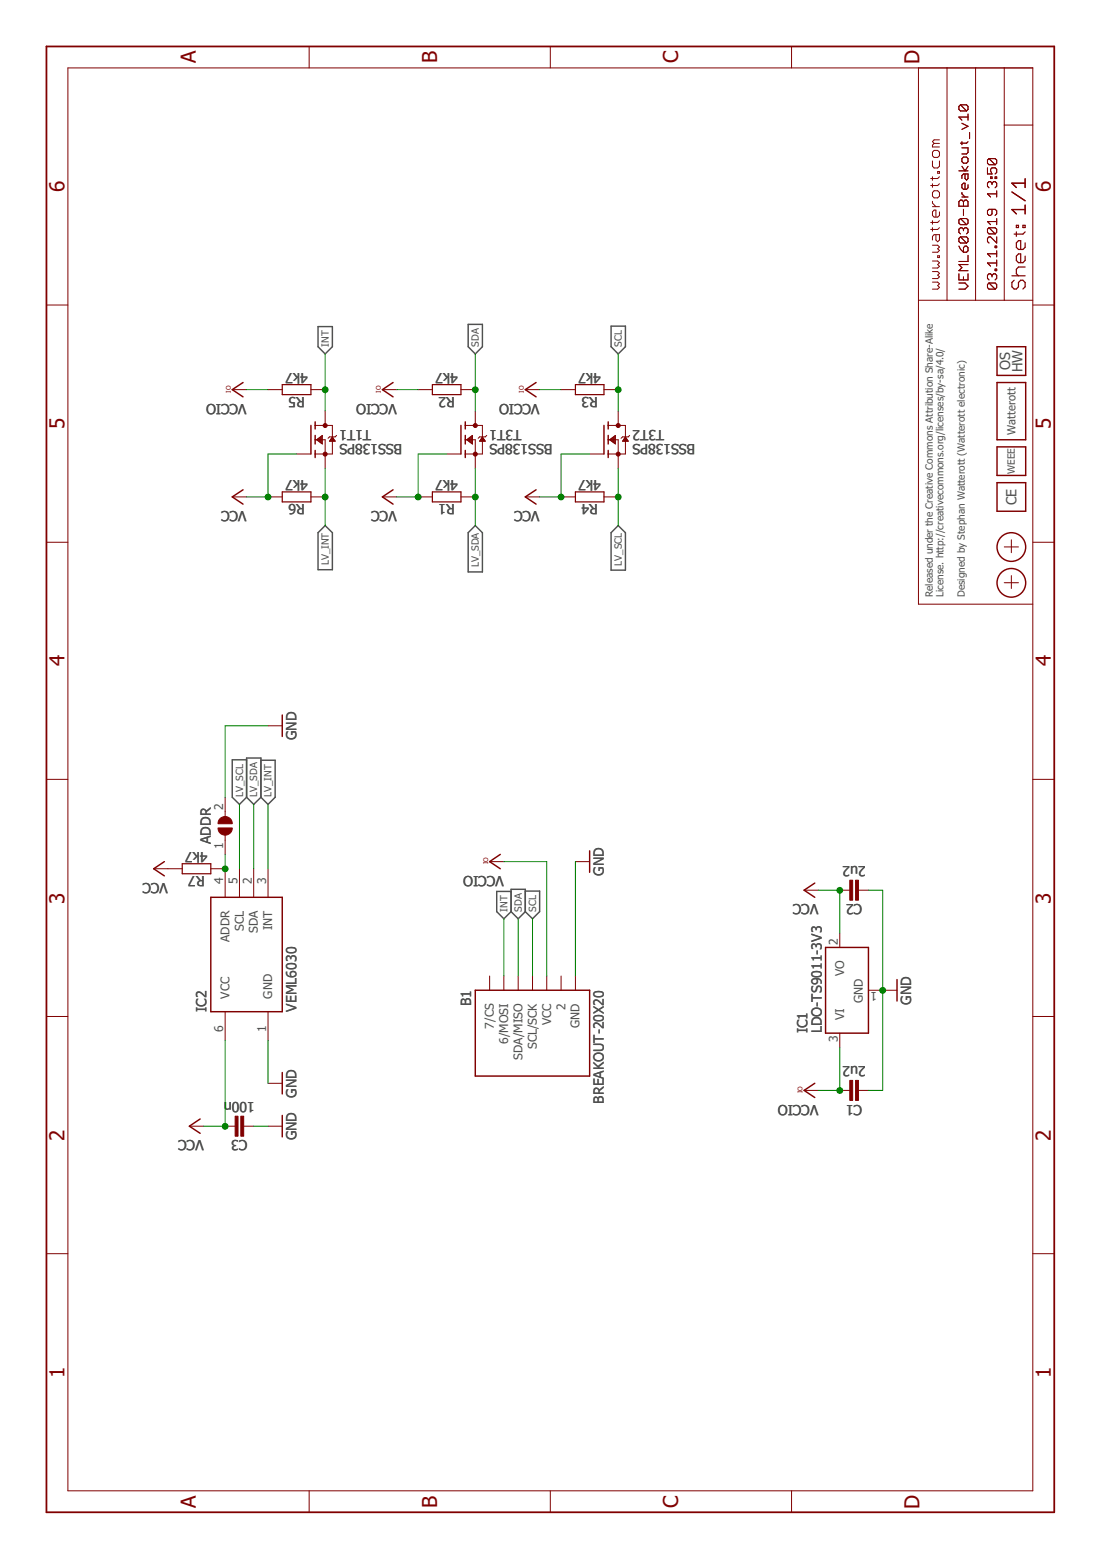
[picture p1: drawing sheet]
<?xml version="1.0" encoding="utf-8"?>
<!DOCTYPE eagle SYSTEM "eagle.dtd">
<eagle version="7.7.0">
<drawing>
<settings>
<setting alwaysvectorfont="no"/>
<setting verticaltext="up"/>
</settings>
<grid distance="0.05" unitdist="inch" unit="inch" style="lines" multiple="1" display="yes" altdistance="0.01" altunitdist="inch" altunit="inch"/>
<schematic xreflabel="%F%N/%S.%C%R" xrefpart="/%S.%C%R">
<libraries>
<library name="we-symbol">
<symbols>
<symbol name="A4L-LOC">
<wire x1="256.54" y1="3.81" x2="256.54" y2="8.89" width="0.1016" layer="94"/>
<wire x1="256.54" y1="8.89" x2="256.54" y2="13.97" width="0.1016" layer="94"/>
<wire x1="256.54" y1="13.97" x2="256.54" y2="19.05" width="0.1016" layer="94"/>
<wire x1="256.54" y1="19.05" x2="256.54" y2="24.13" width="0.1016" layer="94"/>
<wire x1="161.29" y1="3.81" x2="161.29" y2="24.13" width="0.1016" layer="94"/>
<wire x1="161.29" y1="24.13" x2="215.265" y2="24.13" width="0.1016" layer="94"/>
<wire x1="215.265" y1="24.13" x2="256.54" y2="24.13" width="0.1016" layer="94"/>
<wire x1="246.38" y1="3.81" x2="246.38" y2="8.89" width="0.1016" layer="94"/>
<wire x1="246.38" y1="8.89" x2="256.54" y2="8.89" width="0.1016" layer="94"/>
<wire x1="246.38" y1="8.89" x2="215.265" y2="8.89" width="0.1016" layer="94"/>
<wire x1="215.265" y1="8.89" x2="215.265" y2="3.81" width="0.1016" layer="94"/>
<wire x1="215.265" y1="8.89" x2="215.265" y2="13.97" width="0.1016" layer="94"/>
<wire x1="215.265" y1="13.97" x2="256.54" y2="13.97" width="0.1016" layer="94"/>
<wire x1="215.265" y1="13.97" x2="215.265" y2="19.05" width="0.1016" layer="94"/>
<wire x1="215.265" y1="19.05" x2="256.54" y2="19.05" width="0.1016" layer="94"/>
<wire x1="215.265" y1="19.05" x2="215.265" y2="24.13" width="0.1016" layer="94"/>
<frame x1="0" y1="0" x2="260.35" y2="179.07" columns="6" rows="4" layer="94"/>
<text x="217.17" y="15.24" size="1.778" layer="94" font="vector">&gt;DRAWING_NAME</text>
<text x="217.17" y="10.16" size="1.778" layer="94" font="vector">&gt;LAST_DATE_TIME</text>
<text x="230.505" y="5.08" size="2.54" layer="94" font="vector">&gt;SHEET</text>
<text x="217.17" y="5.08" size="2.54" layer="94" font="vector">Sheet:</text>
<text x="217.17" y="20.32" size="2.032" layer="94" font="vector">www.watterott.com</text>
</symbol>
<symbol name="PASSER">
<wire x1="-1.016" y1="0" x2="1.27" y2="0" width="0.127" layer="94"/>
<wire x1="0" y1="1.27" x2="0" y2="-1.27" width="0.127" layer="94"/>
<circle x="0" y="0" radius="2.54" width="0.254" layer="94"/>
</symbol>
<symbol name="LOGO_WEEE">
<wire x1="2.54" y1="2.54" x2="2.54" y2="-2.54" width="0.254" layer="94"/>
<wire x1="2.54" y1="-2.54" x2="-2.54" y2="-2.54" width="0.254" layer="94"/>
<wire x1="-2.54" y1="-2.54" x2="-2.54" y2="2.54" width="0.254" layer="94"/>
<wire x1="-2.54" y1="2.54" x2="2.54" y2="2.54" width="0.254" layer="94"/>
<text x="0" y="0" size="1.27" layer="95" align="center">WEEE</text>
</symbol>
<symbol name="LOGO_CE">
<wire x1="2.54" y1="2.54" x2="2.54" y2="-2.54" width="0.254" layer="94"/>
<wire x1="2.54" y1="-2.54" x2="-2.54" y2="-2.54" width="0.254" layer="94"/>
<wire x1="-2.54" y1="-2.54" x2="-2.54" y2="2.54" width="0.254" layer="94"/>
<wire x1="-2.54" y1="2.54" x2="2.54" y2="2.54" width="0.254" layer="94"/>
<text x="0" y="0" size="1.778" layer="95" align="center">CE</text>
</symbol>
<symbol name="LOGO">
<wire x1="5.08" y1="2.54" x2="5.08" y2="-2.54" width="0.254" layer="94"/>
<wire x1="5.08" y1="-2.54" x2="-5.08" y2="-2.54" width="0.254" layer="94"/>
<wire x1="-5.08" y1="-2.54" x2="-5.08" y2="2.54" width="0.254" layer="94"/>
<wire x1="-5.08" y1="2.54" x2="5.08" y2="2.54" width="0.254" layer="94"/>
<text x="0" y="0" size="1.4224" layer="95" align="center">Watterott</text>
</symbol>
<symbol name="LOGO_OSHW">
<wire x1="2.54" y1="2.54" x2="2.54" y2="-2.54" width="0.254" layer="94"/>
<wire x1="2.54" y1="-2.54" x2="-2.54" y2="-2.54" width="0.254" layer="94"/>
<wire x1="-2.54" y1="-2.54" x2="-2.54" y2="2.54" width="0.254" layer="94"/>
<wire x1="-2.54" y1="2.54" x2="2.54" y2="2.54" width="0.254" layer="94"/>
<text x="0" y="0" size="1.778" layer="95" distance="25" align="center">OS
HW</text>
</symbol>
</symbols>
<devicesets>
<deviceset name="FRAME-A4L" prefix="FRAME">
<gates>
<gate name="F" symbol="A4L-LOC" x="0" y="0"/>
</gates>
<devices>
<device name="">
<technologies>
<technology name=""/>
</technologies>
</device>
</devices>
</deviceset>
<deviceset name="PASSER" prefix="X">
<gates>
<gate name="X" symbol="PASSER" x="0" y="0"/>
</gates>
<devices>
<device name="-07" package="PASSER_07MM">
<technologies>
<technology name=""/>
</technologies>
</device>
</devices>
</deviceset>
<deviceset name="LOGO_WEEE" prefix="LOGO">
<gates>
<gate name="L" symbol="LOGO_WEEE" x="0" y="0"/>
</gates>
<devices>
<device name="-8" package="WEEE_8MM">
<technologies>
<technology name=""/>
</technologies>
</device>
<device name="-4" package="WEEE_4MM">
<technologies>
<technology name=""/>
</technologies>
</device>
</devices>
</deviceset>
<deviceset name="LOGO_CE" prefix="LOGO">
<gates>
<gate name="G$1" symbol="LOGO_CE" x="0" y="0"/>
</gates>
<devices>
<device name="-4" package="CE_4MM">
<technologies>
<technology name=""/>
</technologies>
</device>
<device name="-2" package="CE_2MM">
<technologies>
<technology name=""/>
</technologies>
</device>
<device name="-8" package="CE_8MM">
<technologies>
<technology name=""/>
</technologies>
</device>
</devices>
</deviceset>
<deviceset name="LOGO_SPARK" prefix="LOGO">
<gates>
<gate name="G$1" symbol="LOGO" x="0" y="0"/>
</gates>
<devices>
<device name="-2" package="SPARK_2MM">
<technologies>
<technology name=""/>
</technologies>
</device>
<device name="-4" package="SPARK_4MM">
<technologies>
<technology name=""/>
</technologies>
</device>
</devices>
</deviceset>
<deviceset name="LOGO_OSHW" prefix="LOGO">
<gates>
<gate name="L" symbol="LOGO_OSHW" x="0" y="0"/>
</gates>
<devices>
<device name="-3" package="OSHW_3MM">
<technologies>
<technology name=""/>
</technologies>
</device>
<device name="-4" package="OSHW_4MM">
<technologies>
<technology name=""/>
</technologies>
</device>
<device name="-5" package="OSHW_5MM">
<technologies>
<technology name=""/>
</technologies>
</device>
<device name="-2" package="OSHW_2MM">
<technologies>
<technology name=""/>
</technologies>
</device>
</devices>
</deviceset>
</devicesets>
</library>
<library name="we-rcl">
<symbols>
<symbol name="CAPACITOR">
<pin name="1" x="-2.54" y="0" visible="off" length="point" direction="pas" swaplevel="1"/>
<pin name="2" x="2.54" y="0" visible="off" length="point" direction="pas" swaplevel="1" rot="R180"/>
<text x="0" y="2.54" size="1.778" layer="95" align="bottom-center">&gt;NAME</text>
<text x="0" y="-2.54" size="1.778" layer="96" align="top-center">&gt;VALUE</text>
<wire x1="-2.54" y1="0" x2="-0.762" y2="0" width="0.1524" layer="94"/>
<wire x1="2.54" y1="0" x2="0.762" y2="0" width="0.1524" layer="94"/>
<rectangle x1="-1.27" y1="-0.254" x2="2.286" y2="0.254" layer="94" rot="R90"/>
<rectangle x1="-2.286" y1="-0.254" x2="1.27" y2="0.254" layer="94" rot="R90"/>
</symbol>
<symbol name="RESISTOR">
<pin name="1" x="-5.08" y="0" visible="off" length="short" direction="pas" swaplevel="1"/>
<pin name="2" x="5.08" y="0" visible="off" length="short" direction="pas" swaplevel="1" rot="R180"/>
<wire x1="-2.54" y1="0.889" x2="2.54" y2="0.889" width="0.2032" layer="94"/>
<wire x1="2.54" y1="0.889" x2="2.54" y2="-0.889" width="0.2032" layer="94"/>
<wire x1="2.54" y1="-0.889" x2="-2.54" y2="-0.889" width="0.2032" layer="94"/>
<wire x1="-2.54" y1="-0.889" x2="-2.54" y2="0.889" width="0.2032" layer="94"/>
<text x="0" y="1.27" size="1.778" layer="95" align="bottom-center">&gt;NAME</text>
<text x="0" y="-1.27" size="1.778" layer="96" align="top-center">&gt;VALUE</text>
</symbol>
<symbol name="JUMPER2">
<wire x1="0.381" y1="0.635" x2="0.381" y2="-0.635" width="1.27" layer="94" curve="-180" cap="flat"/>
<wire x1="-0.381" y1="-0.635" x2="-0.381" y2="0.635" width="1.27" layer="94" curve="-180" cap="flat"/>
<wire x1="2.54" y1="0" x2="1.651" y2="0" width="0.1524" layer="94"/>
<wire x1="-2.54" y1="0" x2="-1.651" y2="0" width="0.1524" layer="94"/>
<text x="0" y="2.54" size="1.778" layer="95" align="bottom-center">&gt;NAME</text>
<pin name="2" x="5.08" y="0" visible="pad" length="short" direction="pas" rot="R180"/>
<pin name="1" x="-5.08" y="0" visible="pad" length="short" direction="pas"/>
</symbol>
</symbols>
<devicesets>
<deviceset name="CAPACITOR" prefix="C" uservalue="yes">
<gates>
<gate name="C" symbol="CAPACITOR" x="0" y="0"/>
</gates>
<devices>
<device name="-0402" package="C0402">
<connects>
<connect gate="C" pin="1" pad="1"/>
<connect gate="C" pin="2" pad="2"/>
</connects>
<technologies>
<technology name=""/>
</technologies>
</device>
<device name="-0603" package="C0603">
<connects>
<connect gate="C" pin="1" pad="1"/>
<connect gate="C" pin="2" pad="2"/>
</connects>
<technologies>
<technology name=""/>
</technologies>
</device>
<device name="-0805" package="C0805">
<connects>
<connect gate="C" pin="1" pad="1"/>
<connect gate="C" pin="2" pad="2"/>
</connects>
<technologies>
<technology name=""/>
</technologies>
</device>
<device name="-1206" package="C1206">
<connects>
<connect gate="C" pin="1" pad="1"/>
<connect gate="C" pin="2" pad="2"/>
</connects>
<technologies>
<technology name=""/>
</technologies>
</device>
<device name="-0201" package="C0201">
<connects>
<connect gate="C" pin="1" pad="1"/>
<connect gate="C" pin="2" pad="2"/>
</connects>
<technologies>
<technology name=""/>
</technologies>
</device>
<device name="-1210" package="C1210">
<connects>
<connect gate="C" pin="1" pad="1"/>
<connect gate="C" pin="2" pad="2"/>
</connects>
<technologies>
<technology name=""/>
</technologies>
</device>
<device name="-1808" package="C1808">
<connects>
<connect gate="C" pin="1" pad="1"/>
<connect gate="C" pin="2" pad="2"/>
</connects>
<technologies>
<technology name=""/>
</technologies>
</device>
<device name="-1812" package="C1812">
<connects>
<connect gate="C" pin="1" pad="1"/>
<connect gate="C" pin="2" pad="2"/>
</connects>
<technologies>
<technology name=""/>
</technologies>
</device>
<device name="-1825" package="C1825">
<connects>
<connect gate="C" pin="1" pad="1"/>
<connect gate="C" pin="2" pad="2"/>
</connects>
<technologies>
<technology name=""/>
</technologies>
</device>
</devices>
</deviceset>
<deviceset name="RESISTOR" prefix="R" uservalue="yes">
<gates>
<gate name="R" symbol="RESISTOR" x="0" y="0"/>
</gates>
<devices>
<device name="-0603" package="C0603">
<connects>
<connect gate="R" pin="1" pad="1"/>
<connect gate="R" pin="2" pad="2"/>
</connects>
<technologies>
<technology name=""/>
</technologies>
</device>
<device name="-0805" package="C0805">
<connects>
<connect gate="R" pin="1" pad="1"/>
<connect gate="R" pin="2" pad="2"/>
</connects>
<technologies>
<technology name=""/>
</technologies>
</device>
<device name="-0402" package="C0402">
<connects>
<connect gate="R" pin="1" pad="1"/>
<connect gate="R" pin="2" pad="2"/>
</connects>
<technologies>
<technology name=""/>
</technologies>
</device>
<device name="-1206" package="C1206">
<connects>
<connect gate="R" pin="1" pad="1"/>
<connect gate="R" pin="2" pad="2"/>
</connects>
<technologies>
<technology name=""/>
</technologies>
</device>
<device name="-0201" package="C0201">
<connects>
<connect gate="R" pin="1" pad="1"/>
<connect gate="R" pin="2" pad="2"/>
</connects>
<technologies>
<technology name=""/>
</technologies>
</device>
<device name="-1210" package="C1210">
<connects>
<connect gate="R" pin="1" pad="1"/>
<connect gate="R" pin="2" pad="2"/>
</connects>
<technologies>
<technology name=""/>
</technologies>
</device>
<device name="-1808" package="C1808">
<connects>
<connect gate="R" pin="1" pad="1"/>
<connect gate="R" pin="2" pad="2"/>
</connects>
<technologies>
<technology name=""/>
</technologies>
</device>
<device name="-1812" package="C1812">
<connects>
<connect gate="R" pin="1" pad="1"/>
<connect gate="R" pin="2" pad="2"/>
</connects>
<technologies>
<technology name=""/>
</technologies>
</device>
<device name="-1825" package="C1825">
<connects>
<connect gate="R" pin="1" pad="1"/>
<connect gate="R" pin="2" pad="2"/>
</connects>
<technologies>
<technology name=""/>
</technologies>
</device>
<device name="-07" package="R0207/7">
<connects>
<connect gate="R" pin="1" pad="1"/>
<connect gate="R" pin="2" pad="2"/>
</connects>
<technologies>
<technology name=""/>
</technologies>
</device>
<device name="-10" package="R0207/10">
<connects>
<connect gate="R" pin="1" pad="1"/>
<connect gate="R" pin="2" pad="2"/>
</connects>
<technologies>
<technology name=""/>
</technologies>
</device>
<device name="-12" package="R0207/12">
<connects>
<connect gate="R" pin="1" pad="1"/>
<connect gate="R" pin="2" pad="2"/>
</connects>
<technologies>
<technology name=""/>
</technologies>
</device>
<device name="-15" package="R0207/15">
<connects>
<connect gate="R" pin="1" pad="1"/>
<connect gate="R" pin="2" pad="2"/>
</connects>
<technologies>
<technology name=""/>
</technologies>
</device>
</devices>
</deviceset>
<deviceset name="JUMPER2" prefix="J">
<gates>
<gate name="J" symbol="JUMPER2" x="0" y="0"/>
</gates>
<devices>
<device name="-0603" package="JUMPER2-0603">
<connects>
<connect gate="J" pin="1" pad="1"/>
<connect gate="J" pin="2" pad="2"/>
</connects>
<technologies>
<technology name=""/>
</technologies>
</device>
<device name="-0603-NC" package="JUMPER2-0603_NC">
<connects>
<connect gate="J" pin="1" pad="1"/>
<connect gate="J" pin="2" pad="2"/>
</connects>
<technologies>
<technology name=""/>
</technologies>
</device>
<device name="-0402" package="JUMPER2-0402">
<connects>
<connect gate="J" pin="1" pad="1"/>
<connect gate="J" pin="2" pad="2"/>
</connects>
<technologies>
<technology name=""/>
</technologies>
</device>
<device name="-0402-NC" package="JUMPER2-0402_NC">
<connects>
<connect gate="J" pin="1" pad="1"/>
<connect gate="J" pin="2" pad="2"/>
</connects>
<technologies>
<technology name=""/>
</technologies>
</device>
<device name="-0201" package="JUMPER2-0201">
<connects>
<connect gate="J" pin="1" pad="1"/>
<connect gate="J" pin="2" pad="2"/>
</connects>
<technologies>
<technology name=""/>
</technologies>
</device>
<device name="-0201-NC" package="JUMPER2-0201_NC">
<connects>
<connect gate="J" pin="1" pad="1"/>
<connect gate="J" pin="2" pad="2"/>
</connects>
<technologies>
<technology name=""/>
</technologies>
</device>
</devices>
</deviceset>
</devicesets>
</library>
<library name="supply1">
<symbols>
<symbol name="GND">
<wire x1="-1.905" y1="0" x2="1.905" y2="0" width="0.254" layer="94"/>
<text x="-2.54" y="-2.54" size="1.778" layer="96">&gt;VALUE</text>
<pin name="GND" x="0" y="2.54" visible="off" length="short" direction="sup" rot="R270"/>
</symbol>
<symbol name="VCC">
<wire x1="1.27" y1="-1.905" x2="0" y2="0" width="0.254" layer="94"/>
<wire x1="0" y1="0" x2="-1.27" y2="-1.905" width="0.254" layer="94"/>
<text x="-2.54" y="-2.54" size="1.778" layer="96" rot="R90">&gt;VALUE</text>
<pin name="VCC" x="0" y="-2.54" visible="off" length="short" direction="sup" rot="R90"/>
</symbol>
<symbol name="VCCIO">
<wire x1="1.27" y1="-1.905" x2="0" y2="0" width="0.254" layer="94"/>
<wire x1="0" y1="0" x2="-1.27" y2="-1.905" width="0.254" layer="94"/>
<text x="-2.54" y="-2.54" size="1.778" layer="96" rot="R90">&gt;VALUE</text>
<text x="-0.508" y="0.254" size="0.8128" layer="94">IO</text>
<pin name="VCCIO" x="0" y="-2.54" visible="off" length="short" direction="sup" rot="R90"/>
</symbol>
</symbols>
<devicesets>
<deviceset name="GND" prefix="GND">
<gates>
<gate name="1" symbol="GND" x="0" y="0"/>
</gates>
<devices>
<device name="">
<technologies>
<technology name=""/>
</technologies>
</device>
</devices>
</deviceset>
<deviceset name="VCC" prefix="P+">
<gates>
<gate name="VCC" symbol="VCC" x="0" y="0"/>
</gates>
<devices>
<device name="">
<technologies>
<technology name=""/>
</technologies>
</device>
</devices>
</deviceset>
<deviceset name="VCCIO" prefix="VCC">
<gates>
<gate name="G$1" symbol="VCCIO" x="0" y="0"/>
</gates>
<devices>
<device name="">
<technologies>
<technology name=""/>
</technologies>
</device>
</devices>
</deviceset>
</devicesets>
</library>
<library name="we-power">
<symbols>
<symbol name="78XX">
<wire x1="-7.62" y1="-5.08" x2="7.62" y2="-5.08" width="0.254" layer="94"/>
<wire x1="7.62" y1="-5.08" x2="7.62" y2="2.54" width="0.254" layer="94"/>
<wire x1="7.62" y1="2.54" x2="-7.62" y2="2.54" width="0.254" layer="94"/>
<wire x1="-7.62" y1="2.54" x2="-7.62" y2="-5.08" width="0.254" layer="94"/>
<text x="-7.62" y="5.715" size="1.778" layer="95">&gt;NAME</text>
<text x="-7.62" y="3.175" size="1.778" layer="96">&gt;VALUE</text>
<text x="-2.286" y="-4.064" size="1.524" layer="95">GND</text>
<pin name="VI" x="-10.16" y="0" length="short" direction="in"/>
<pin name="GND" x="0" y="-7.62" visible="pad" length="short" direction="pas" rot="R90"/>
<pin name="VO" x="10.16" y="0" length="short" direction="pas" rot="R180"/>
</symbol>
</symbols>
<devicesets>
<deviceset name="LDO" prefix="IC">
<gates>
<gate name="A" symbol="78XX" x="0" y="0"/>
</gates>
<devices>
<device name="-TS5204-3V3" package="SOT23">
<connects>
<connect gate="A" pin="GND" pad="3"/>
<connect gate="A" pin="VI" pad="2"/>
<connect gate="A" pin="VO" pad="1"/>
</connects>
<technologies>
<technology name="">
<attribute name="NRND" value="NRND" constant="no"/>
</technology>
</technologies>
</device>
<device name="-TS1117-3V3" package="SOT223">
<connects>
<connect gate="A" pin="GND" pad="1"/>
<connect gate="A" pin="VI" pad="3"/>
<connect gate="A" pin="VO" pad="2 4"/>
</connects>
<technologies>
<technology name=""/>
</technologies>
</device>
<device name="-78MXX" package="SOT252">
<connects>
<connect gate="A" pin="GND" pad="2"/>
<connect gate="A" pin="VI" pad="1"/>
<connect gate="A" pin="VO" pad="3"/>
</connects>
<technologies>
<technology name=""/>
</technologies>
</device>
<device name="-TS1117-5V" package="SOT223">
<connects>
<connect gate="A" pin="GND" pad="1"/>
<connect gate="A" pin="VI" pad="3"/>
<connect gate="A" pin="VO" pad="2 4"/>
</connects>
<technologies>
<technology name=""/>
</technologies>
</device>
<device name="-TS5204-5V" package="SOT23">
<connects>
<connect gate="A" pin="GND" pad="3"/>
<connect gate="A" pin="VI" pad="2"/>
<connect gate="A" pin="VO" pad="1"/>
</connects>
<technologies>
<technology name="">
<attribute name="NRND" value="NRND" constant="no"/>
</technology>
</technologies>
</device>
<device name="-TS9011-5V" package="SOT23">
<connects>
<connect gate="A" pin="GND" pad="1"/>
<connect gate="A" pin="VI" pad="3"/>
<connect gate="A" pin="VO" pad="2"/>
</connects>
<technologies>
<technology name=""/>
</technologies>
</device>
<device name="-TS9011-3V3" package="SOT23">
<connects>
<connect gate="A" pin="GND" pad="1"/>
<connect gate="A" pin="VI" pad="3"/>
<connect gate="A" pin="VO" pad="2"/>
</connects>
<technologies>
<technology name=""/>
</technologies>
</device>
</devices>
</deviceset>
</devicesets>
</library>
<library name="we-transistor">
<symbols>
<symbol name="MOSFET_N-CHN">
<text x="2.54" y="0" size="1.778" layer="95">&gt;NAME</text>
<text x="2.54" y="-2.54" size="1.778" layer="96">&gt;VALUE</text>
<pin name="G" x="-5.08" y="-2.54" visible="off" length="short" direction="pas"/>
<pin name="D" x="0" y="5.08" visible="off" length="short" direction="pas" rot="R270"/>
<pin name="S" x="0" y="-5.08" visible="off" length="short" direction="pas" rot="R90"/>
<wire x1="-1.778" y1="0.762" x2="-1.778" y2="0" width="0.254" layer="94"/>
<wire x1="-1.778" y1="0" x2="-1.778" y2="-0.762" width="0.254" layer="94"/>
<wire x1="-1.778" y1="3.175" x2="-1.778" y2="2.54" width="0.254" layer="94"/>
<wire x1="-1.778" y1="2.54" x2="-1.778" y2="1.905" width="0.254" layer="94"/>
<wire x1="-1.778" y1="0" x2="0" y2="0" width="0.1524" layer="94"/>
<wire x1="0" y1="0" x2="0" y2="-2.54" width="0.1524" layer="94"/>
<wire x1="-1.778" y1="-1.905" x2="-1.778" y2="-2.54" width="0.254" layer="94"/>
<wire x1="-1.778" y1="-2.54" x2="-1.778" y2="-3.175" width="0.254" layer="94"/>
<wire x1="-2.54" y1="2.54" x2="-2.54" y2="-2.54" width="0.254" layer="94"/>
<wire x1="0" y1="-2.54" x2="-1.778" y2="-2.54" width="0.1524" layer="94"/>
<wire x1="1.27" y1="2.54" x2="1.27" y2="0.508" width="0.1524" layer="94"/>
<wire x1="1.27" y1="0.508" x2="1.27" y2="-2.54" width="0.1524" layer="94"/>
<wire x1="0" y1="-2.54" x2="1.27" y2="-2.54" width="0.1524" layer="94"/>
<wire x1="-1.778" y1="2.54" x2="1.27" y2="2.54" width="0.1524" layer="94"/>
<wire x1="2.032" y1="0.762" x2="1.778" y2="0.508" width="0.1524" layer="94"/>
<wire x1="1.778" y1="0.508" x2="1.27" y2="0.508" width="0.1524" layer="94"/>
<wire x1="1.27" y1="0.508" x2="0.762" y2="0.508" width="0.1524" layer="94"/>
<wire x1="0.762" y1="0.508" x2="0.508" y2="0.254" width="0.1524" layer="94"/>
<circle x="0" y="-2.54" radius="0.3592" width="0" layer="94"/>
<circle x="0" y="2.54" radius="0.3592" width="0" layer="94"/>
<polygon width="0.1524" layer="94">
<vertex x="1.27" y="0.508"/>
<vertex x="0.762" y="-0.254"/>
<vertex x="1.778" y="-0.254"/>
</polygon>
<polygon width="0.1524" layer="94">
<vertex x="-1.524" y="0"/>
<vertex x="-0.508" y="0.762"/>
<vertex x="-0.508" y="-0.762"/>
</polygon>
</symbol>
</symbols>
<devicesets>
<deviceset name="BSS138PS" prefix="T">
<gates>
<gate name="T1" symbol="MOSFET_N-CHN" x="0" y="10.16"/>
<gate name="T2" symbol="MOSFET_N-CHN" x="0" y="-10.16"/>
</gates>
<devices>
<device name="" package="SOT363">
<connects>
<connect gate="T1" pin="D" pad="6"/>
<connect gate="T1" pin="G" pad="2"/>
<connect gate="T1" pin="S" pad="1"/>
<connect gate="T2" pin="D" pad="3"/>
<connect gate="T2" pin="G" pad="5"/>
<connect gate="T2" pin="S" pad="4"/>
</connects>
<technologies>
<technology name=""/>
</technologies>
</device>
</devices>
</deviceset>
</devicesets>
</library>
<library name="we-board">
<symbols>
<symbol name="BREAKOUT">
<wire x1="-7.62" y1="10.16" x2="-7.62" y2="-10.16" width="0.254" layer="94"/>
<wire x1="-7.62" y1="-10.16" x2="7.62" y2="-10.16" width="0.254" layer="94"/>
<wire x1="7.62" y1="-10.16" x2="7.62" y2="10.16" width="0.254" layer="94"/>
<wire x1="7.62" y1="10.16" x2="-7.62" y2="10.16" width="0.254" layer="94"/>
<text x="-7.62" y="12.7" size="1.778" layer="95" align="top-left">&gt;NAME</text>
<text x="-7.62" y="-12.7" size="1.778" layer="95">&gt;Value</text>
<pin name="6/MOSI" x="-10.16" y="5.08" visible="pin" length="short"/>
<pin name="SDA/MISO" x="-10.16" y="2.54" visible="pin" length="short"/>
<pin name="SCL/SCK" x="-10.16" y="0" visible="pin" length="short"/>
<pin name="VCC" x="-10.16" y="-2.54" visible="pin" length="short" direction="pwr"/>
<pin name="2" x="-10.16" y="-5.08" visible="pin" length="short"/>
<pin name="GND" x="-10.16" y="-7.62" visible="pin" length="short" direction="pwr"/>
<pin name="7/CS" x="-10.16" y="7.62" visible="pin" length="short"/>
</symbol>
</symbols>
<devicesets>
<deviceset name="BREAKOUT" prefix="B">
<gates>
<gate name="BOARD" symbol="BREAKOUT" x="0" y="0"/>
</gates>
<devices>
<device name="-20X20" package="BREAKOUT-20X20">
<connects>
<connect gate="BOARD" pin="2" pad="2"/>
<connect gate="BOARD" pin="6/MOSI" pad="MOSI"/>
<connect gate="BOARD" pin="7/CS" pad="CS"/>
<connect gate="BOARD" pin="GND" pad="GND"/>
<connect gate="BOARD" pin="SCL/SCK" pad="SCL/SCK"/>
<connect gate="BOARD" pin="SDA/MISO" pad="SDA/MISO"/>
<connect gate="BOARD" pin="VCC" pad="VCC"/>
</connects>
<technologies>
<technology name=""/>
</technologies>
</device>
</devices>
</deviceset>
</devicesets>
</library>
<library name="we-TESTING">
<symbols>
<symbol name="VEML6030">
<pin name="GND" x="-15.24" y="-5.08" length="middle" direction="pwr"/>
<pin name="ADDR" x="15.24" y="2.54" length="middle" rot="R180"/>
<pin name="SDA" x="15.24" y="-2.54" length="middle" rot="R180"/>
<pin name="INT" x="15.24" y="-5.08" length="middle" rot="R180"/>
<pin name="SCL" x="15.24" y="0" length="middle" rot="R180"/>
<pin name="VCC" x="-15.24" y="2.54" length="middle" direction="pwr"/>
<wire x1="-10.16" y1="5.08" x2="10.16" y2="5.08" width="0.254" layer="94"/>
<wire x1="10.16" y1="5.08" x2="10.16" y2="-7.62" width="0.254" layer="94"/>
<wire x1="10.16" y1="-7.62" x2="-10.16" y2="-7.62" width="0.254" layer="94"/>
<wire x1="-10.16" y1="-7.62" x2="-10.16" y2="5.08" width="0.254" layer="94"/>
<text x="-10.16" y="7.62" size="1.778" layer="95" align="top-left">&gt;NAME</text>
<text x="-10.16" y="-10.16" size="1.778" layer="96">&gt;VALUE</text>
</symbol>
</symbols>
<devicesets>
<deviceset name="VEML6030" prefix="IC">
<gates>
<gate name="IC" symbol="VEML6030" x="0" y="0"/>
</gates>
<devices>
<device name="" package="VEML6030">
<connects>
<connect gate="IC" pin="ADDR" pad="4"/>
<connect gate="IC" pin="GND" pad="1"/>
<connect gate="IC" pin="INT" pad="3"/>
<connect gate="IC" pin="SCL" pad="5"/>
<connect gate="IC" pin="SDA" pad="2"/>
<connect gate="IC" pin="VCC" pad="6"/>
</connects>
<technologies>
<technology name=""/>
</technologies>
</device>
</devices>
</deviceset>
</devicesets>
</library>
</libraries>
<attributes>
</attributes>
<variantdefs>
</variantdefs>
<classes>
<class number="0" name="default" width="0" drill="0">
</class>
</classes>
<parts>
<part name="FRAME1" library="we-symbol" deviceset="FRAME-A4L" device=""/>
<part name="GND1" library="supply1" deviceset="GND" device=""/>
<part name="P+1" library="supply1" deviceset="VCC" device=""/>
<part name="GND3" library="supply1" deviceset="GND" device=""/>
<part name="GND4" library="supply1" deviceset="GND" device=""/>
<part name="P+3" library="supply1" deviceset="VCC" device=""/>
<part name="X1" library="we-symbol" deviceset="PASSER" device="-07"/>
<part name="X2" library="we-symbol" deviceset="PASSER" device="-07"/>
<part name="IC1" library="we-power" deviceset="LDO" device="-TS9011-3V3" value="LDO-TS9011-3V3"/>
<part name="C1" library="we-rcl" deviceset="CAPACITOR" device="-0402" value="2u2"/>
<part name="C2" library="we-rcl" deviceset="CAPACITOR" device="-0402" value="2u2"/>
<part name="C3" library="we-rcl" deviceset="CAPACITOR" device="-0402" value="100n"/>
<part name="R2" library="we-rcl" deviceset="RESISTOR" device="-0402" value="4k7"/>
<part name="R1" library="we-rcl" deviceset="RESISTOR" device="-0402" value="4k7"/>
<part name="VCC1" library="supply1" deviceset="VCCIO" device=""/>
<part name="P+5" library="supply1" deviceset="VCC" device=""/>
<part name="R3" library="we-rcl" deviceset="RESISTOR" device="-0402" value="4k7"/>
<part name="R4" library="we-rcl" deviceset="RESISTOR" device="-0402" value="4k7"/>
<part name="VCC2" library="supply1" deviceset="VCCIO" device=""/>
<part name="VCC3" library="supply1" deviceset="VCCIO" device=""/>
<part name="GND5" library="supply1" deviceset="GND" device=""/>
<part name="P+6" library="supply1" deviceset="VCC" device=""/>
<part name="VCC4" library="supply1" deviceset="VCCIO" device=""/>
<part name="T3" library="we-transistor" deviceset="BSS138PS" device=""/>
<part name="B1" library="we-board" deviceset="BREAKOUT" device="-20X20"/>
<part name="LOGO3" library="we-symbol" deviceset="LOGO_WEEE" device="-4"/>
<part name="LOGO4" library="we-symbol" deviceset="LOGO_CE" device="-4"/>
<part name="P+2" library="supply1" deviceset="VCC" device=""/>
<part name="R5" library="we-rcl" deviceset="RESISTOR" device="-0402" value="4k7"/>
<part name="R6" library="we-rcl" deviceset="RESISTOR" device="-0402" value="4k7"/>
<part name="VCC5" library="supply1" deviceset="VCCIO" device=""/>
<part name="T1" library="we-transistor" deviceset="BSS138PS" device=""/>
<part name="IC2" library="we-TESTING" deviceset="VEML6030" device=""/>
<part name="R7" library="we-rcl" deviceset="RESISTOR" device="-0402" value="4k7"/>
<part name="P+4" library="supply1" deviceset="VCC" device=""/>
<part name="ADDR" library="we-rcl" deviceset="JUMPER2" device="-0603-NC"/>
<part name="GND2" library="supply1" deviceset="GND" device=""/>
<part name="LOGO5" library="we-symbol" deviceset="LOGO_SPARK" device="-4" value="LOGO_SPARK-4"/>
<part name="LOGO6" library="we-symbol" deviceset="LOGO_OSHW" device="-2" value="LOGO_OSHW-2"/>
</parts>
<sheets>
<sheet>
<plain>
<text x="162.56" y="22.86" size="1.27" layer="95" align="top-left">Released under the Creative Commons Attribution Share-Alike 
License. http://creativecommons.org/licenses/by-sa/4.0/

Designed by Stephan Watterott (Watterott electronic)</text>
</plain>
<instances>
<instance part="FRAME1" gate="F" x="0" y="0">
<attribute name="DRAWING_NAME" x="217.17" y="15.24" size="1.778" layer="94" font="vector"/>
<attribute name="LAST_DATE_TIME" x="217.17" y="10.16" size="1.778" layer="94" font="vector"/>
<attribute name="SHEET" x="230.505" y="5.08" size="2.54" layer="94" font="vector"/>
</instance>
<instance part="GND1" gate="1" x="76.2" y="137.16">
<attribute name="VALUE" x="73.66" y="134.62" size="1.778" layer="96"/>
</instance>
<instance part="P+1" gate="VCC" x="180.34" y="119.38">
<attribute name="VALUE" x="177.8" y="116.84" size="1.778" layer="96" rot="R90"/>
</instance>
<instance part="GND3" gate="1" x="68.58" y="137.16">
<attribute name="VALUE" x="66.04" y="134.62" size="1.778" layer="96"/>
</instance>
<instance part="GND4" gate="1" x="115.57" y="82.55">
<attribute name="VALUE" x="113.03" y="80.01" size="1.778" layer="96"/>
</instance>
<instance part="P+3" gate="VCC" x="68.58" y="153.67">
<attribute name="VALUE" x="66.04" y="151.13" size="1.778" layer="96" rot="R90"/>
</instance>
<instance part="X1" gate="X" x="165.1" y="7.62"/>
<instance part="X2" gate="X" x="171.45" y="7.62"/>
<instance part="IC1" gate="A" x="92.71" y="38.1">
<attribute name="NAME" x="85.09" y="43.815" size="1.778" layer="95"/>
<attribute name="VALUE" x="85.09" y="41.275" size="1.778" layer="96"/>
</instance>
<instance part="C1" gate="C" x="74.93" y="35.56" rot="R90">
<attribute name="NAME" x="72.39" y="35.56" size="1.778" layer="95" rot="R90" align="bottom-center"/>
<attribute name="VALUE" x="77.47" y="35.56" size="1.778" layer="96" rot="R90" align="top-center"/>
</instance>
<instance part="C2" gate="C" x="110.49" y="35.56" rot="R90">
<attribute name="NAME" x="107.95" y="35.56" size="1.778" layer="95" rot="R90" align="bottom-center"/>
<attribute name="VALUE" x="113.03" y="35.56" size="1.778" layer="96" rot="R90" align="top-center"/>
</instance>
<instance part="C3" gate="C" x="68.58" y="144.78" rot="R90">
<attribute name="NAME" x="66.04" y="144.78" size="1.778" layer="95" rot="R90" align="bottom-center"/>
<attribute name="VALUE" x="71.12" y="144.78" size="1.778" layer="96" rot="R90" align="top-center"/>
</instance>
<instance part="R2" gate="R" x="199.39" y="107.95" rot="R90">
<attribute name="NAME" x="198.12" y="107.95" size="1.778" layer="95" rot="R90" align="bottom-center"/>
<attribute name="VALUE" x="200.66" y="107.95" size="1.778" layer="96" rot="R90" align="top-center"/>
</instance>
<instance part="R1" gate="R" x="180.34" y="107.95" rot="R90">
<attribute name="NAME" x="179.07" y="107.95" size="1.778" layer="95" rot="R90" align="bottom-center"/>
<attribute name="VALUE" x="181.61" y="107.95" size="1.778" layer="96" rot="R90" align="top-center"/>
</instance>
<instance part="VCC1" gate="G$1" x="199.39" y="119.38">
<attribute name="VALUE" x="196.85" y="116.84" size="1.778" layer="96" rot="R90"/>
</instance>
<instance part="P+5" gate="VCC" x="180.34" y="93.98">
<attribute name="VALUE" x="177.8" y="91.44" size="1.778" layer="96" rot="R90"/>
</instance>
<instance part="R3" gate="R" x="199.39" y="82.55" rot="R90">
<attribute name="NAME" x="198.12" y="82.55" size="1.778" layer="95" rot="R90" align="bottom-center"/>
<attribute name="VALUE" x="200.66" y="82.55" size="1.778" layer="96" rot="R90" align="top-center"/>
</instance>
<instance part="R4" gate="R" x="180.34" y="82.55" rot="R90">
<attribute name="NAME" x="179.07" y="82.55" size="1.778" layer="95" rot="R90" align="bottom-center"/>
<attribute name="VALUE" x="181.61" y="82.55" size="1.778" layer="96" rot="R90" align="top-center"/>
</instance>
<instance part="VCC2" gate="G$1" x="199.39" y="93.98">
<attribute name="VALUE" x="196.85" y="91.44" size="1.778" layer="96" rot="R90"/>
</instance>
<instance part="VCC3" gate="G$1" x="115.57" y="100.33">
<attribute name="VALUE" x="113.03" y="97.79" size="1.778" layer="96" rot="R90"/>
</instance>
<instance part="GND5" gate="1" x="92.71" y="27.94">
<attribute name="VALUE" x="90.17" y="25.4" size="1.778" layer="96"/>
</instance>
<instance part="P+6" gate="VCC" x="110.49" y="44.45">
<attribute name="VALUE" x="107.95" y="41.91" size="1.778" layer="96" rot="R90"/>
</instance>
<instance part="VCC4" gate="G$1" x="74.93" y="44.45">
<attribute name="VALUE" x="72.39" y="41.91" size="1.778" layer="96" rot="R90"/>
</instance>
<instance part="T3" gate="T1" x="190.5" y="102.87" rot="R270">
<attribute name="NAME" x="190.5" y="100.33" size="1.778" layer="95" rot="R270"/>
<attribute name="VALUE" x="187.96" y="100.33" size="1.778" layer="96" rot="R270"/>
</instance>
<instance part="T3" gate="T2" x="190.5" y="77.47" rot="R270">
<attribute name="NAME" x="190.5" y="74.93" size="1.778" layer="95" rot="R270"/>
<attribute name="VALUE" x="187.96" y="74.93" size="1.778" layer="96" rot="R270"/>
</instance>
<instance part="B1" gate="BOARD" x="85.09" y="92.71" rot="MR0">
<attribute name="NAME" x="92.71" y="105.41" size="1.778" layer="95" rot="MR0" align="top-left"/>
<attribute name="VALUE" x="92.71" y="80.01" size="1.778" layer="95" rot="MR0"/>
</instance>
<instance part="LOGO3" gate="L" x="186.69" y="7.62"/>
<instance part="LOGO4" gate="G$1" x="180.34" y="7.62"/>
<instance part="P+2" gate="VCC" x="180.34" y="146.05">
<attribute name="VALUE" x="177.8" y="143.51" size="1.778" layer="96" rot="R90"/>
</instance>
<instance part="R5" gate="R" x="199.39" y="134.62" rot="R90">
<attribute name="NAME" x="198.12" y="134.62" size="1.778" layer="95" rot="R90" align="bottom-center"/>
<attribute name="VALUE" x="200.66" y="134.62" size="1.778" layer="96" rot="R90" align="top-center"/>
</instance>
<instance part="R6" gate="R" x="180.34" y="134.62" rot="R90">
<attribute name="NAME" x="179.07" y="134.62" size="1.778" layer="95" rot="R90" align="bottom-center"/>
<attribute name="VALUE" x="181.61" y="134.62" size="1.778" layer="96" rot="R90" align="top-center"/>
</instance>
<instance part="VCC5" gate="G$1" x="199.39" y="146.05">
<attribute name="VALUE" x="196.85" y="143.51" size="1.778" layer="96" rot="R90"/>
</instance>
<instance part="T1" gate="T1" x="190.5" y="129.54" rot="R270">
<attribute name="NAME" x="190.5" y="127" size="1.778" layer="95" rot="R270"/>
<attribute name="VALUE" x="187.96" y="127" size="1.778" layer="96" rot="R270"/>
</instance>
<instance part="IC2" gate="IC" x="99.06" y="144.78">
<attribute name="NAME" x="88.9" y="152.4" size="1.778" layer="95" align="top-left"/>
<attribute name="VALUE" x="88.9" y="134.62" size="1.778" layer="96"/>
</instance>
<instance part="R7" gate="R" x="114.3" y="152.4" rot="R90">
<attribute name="NAME" x="113.03" y="152.4" size="1.778" layer="95" rot="R90" align="bottom-center"/>
<attribute name="VALUE" x="115.57" y="152.4" size="1.778" layer="96" rot="R90" align="top-center"/>
</instance>
<instance part="P+4" gate="VCC" x="114.3" y="160.02">
<attribute name="VALUE" x="111.76" y="157.48" size="1.778" layer="96" rot="R90"/>
</instance>
<instance part="ADDR" gate="J" x="121.92" y="147.32">
<attribute name="NAME" x="121.92" y="149.86" size="1.778" layer="95" align="bottom-center"/>
</instance>
<instance part="GND2" gate="1" x="139.7" y="137.16">
<attribute name="VALUE" x="137.16" y="134.62" size="1.778" layer="96"/>
</instance>
<instance part="LOGO5" gate="G$1" x="195.58" y="7.62"/>
<instance part="LOGO6" gate="L" x="204.47" y="7.62"/>
</instances>
<busses>
</busses>
<nets>
<net name="GND" class="0">
<segment>
<pinref part="GND3" gate="1" pin="GND"/>
<pinref part="C3" gate="C" pin="1"/>
<wire x1="68.58" y1="142.24" x2="68.58" y2="139.7" width="0.1524" layer="91"/>
</segment>
<segment>
<pinref part="GND4" gate="1" pin="GND"/>
<wire x1="95.25" y1="85.09" x2="115.57" y2="85.09" width="0.1524" layer="91"/>
<pinref part="B1" gate="BOARD" pin="GND"/>
</segment>
<segment>
<pinref part="GND1" gate="1" pin="GND"/>
<wire x1="83.82" y1="139.7" x2="76.2" y2="139.7" width="0.1524" layer="91"/>
<pinref part="IC2" gate="IC" pin="GND"/>
</segment>
<segment>
<pinref part="IC1" gate="A" pin="GND"/>
<pinref part="C1" gate="C" pin="1"/>
<wire x1="92.71" y1="30.48" x2="74.93" y2="30.48" width="0.1524" layer="91"/>
<wire x1="74.93" y1="30.48" x2="74.93" y2="33.02" width="0.1524" layer="91"/>
<pinref part="C2" gate="C" pin="1"/>
<wire x1="92.71" y1="30.48" x2="110.49" y2="30.48" width="0.1524" layer="91"/>
<wire x1="110.49" y1="30.48" x2="110.49" y2="33.02" width="0.1524" layer="91"/>
<junction x="92.71" y="30.48"/>
<pinref part="GND5" gate="1" pin="GND"/>
</segment>
<segment>
<pinref part="ADDR" gate="J" pin="2"/>
<wire x1="127" y1="147.32" x2="139.7" y2="147.32" width="0.1524" layer="91"/>
<pinref part="GND2" gate="1" pin="GND"/>
<wire x1="139.7" y1="147.32" x2="139.7" y2="139.7" width="0.1524" layer="91"/>
</segment>
</net>
<net name="SCL" class="0">
<segment>
<wire x1="95.25" y1="92.71" x2="105.41" y2="92.71" width="0.1524" layer="91"/>
<label x="105.41" y="92.71" size="1.27" layer="95" xref="yes"/>
<pinref part="B1" gate="BOARD" pin="SCL/SCK"/>
</segment>
<segment>
<wire x1="205.74" y1="77.47" x2="199.39" y2="77.47" width="0.1524" layer="91"/>
<label x="205.74" y="77.47" size="1.27" layer="95" xref="yes"/>
<pinref part="R3" gate="R" pin="1"/>
<wire x1="199.39" y1="77.47" x2="195.58" y2="77.47" width="0.1524" layer="91"/>
<junction x="199.39" y="77.47"/>
<pinref part="T3" gate="T2" pin="D"/>
</segment>
</net>
<net name="SDA" class="0">
<segment>
<wire x1="95.25" y1="95.25" x2="105.41" y2="95.25" width="0.1524" layer="91"/>
<label x="105.41" y="95.25" size="1.27" layer="95" xref="yes"/>
<pinref part="B1" gate="BOARD" pin="SDA/MISO"/>
</segment>
<segment>
<wire x1="205.74" y1="102.87" x2="199.39" y2="102.87" width="0.1524" layer="91"/>
<label x="205.74" y="102.87" size="1.27" layer="95" xref="yes"/>
<pinref part="R2" gate="R" pin="1"/>
<wire x1="199.39" y1="102.87" x2="195.58" y2="102.87" width="0.1524" layer="91"/>
<junction x="199.39" y="102.87"/>
<pinref part="T3" gate="T1" pin="D"/>
</segment>
</net>
<net name="VCC" class="0">
<segment>
<pinref part="C3" gate="C" pin="2"/>
<pinref part="P+3" gate="VCC" pin="VCC"/>
<wire x1="83.82" y1="147.32" x2="68.58" y2="147.32" width="0.1524" layer="91"/>
<wire x1="68.58" y1="147.32" x2="68.58" y2="151.13" width="0.1524" layer="91"/>
<junction x="68.58" y="147.32"/>
<pinref part="IC2" gate="IC" pin="VCC"/>
</segment>
<segment>
<pinref part="R1" gate="R" pin="2"/>
<wire x1="180.34" y1="113.03" x2="187.96" y2="113.03" width="0.1524" layer="91"/>
<wire x1="187.96" y1="113.03" x2="187.96" y2="107.95" width="0.1524" layer="91"/>
<pinref part="P+1" gate="VCC" pin="VCC"/>
<wire x1="180.34" y1="113.03" x2="180.34" y2="116.84" width="0.1524" layer="91"/>
<junction x="180.34" y="113.03"/>
<pinref part="T3" gate="T1" pin="G"/>
</segment>
<segment>
<pinref part="R4" gate="R" pin="2"/>
<wire x1="180.34" y1="87.63" x2="187.96" y2="87.63" width="0.1524" layer="91"/>
<wire x1="187.96" y1="87.63" x2="187.96" y2="82.55" width="0.1524" layer="91"/>
<pinref part="P+5" gate="VCC" pin="VCC"/>
<wire x1="180.34" y1="87.63" x2="180.34" y2="91.44" width="0.1524" layer="91"/>
<junction x="180.34" y="87.63"/>
<pinref part="T3" gate="T2" pin="G"/>
</segment>
<segment>
<pinref part="IC1" gate="A" pin="VO"/>
<pinref part="C2" gate="C" pin="2"/>
<wire x1="102.87" y1="38.1" x2="110.49" y2="38.1" width="0.1524" layer="91"/>
<pinref part="P+6" gate="VCC" pin="VCC"/>
<wire x1="110.49" y1="38.1" x2="110.49" y2="41.91" width="0.1524" layer="91"/>
<junction x="110.49" y="38.1"/>
</segment>
<segment>
<pinref part="R6" gate="R" pin="2"/>
<wire x1="180.34" y1="139.7" x2="187.96" y2="139.7" width="0.1524" layer="91"/>
<wire x1="187.96" y1="139.7" x2="187.96" y2="134.62" width="0.1524" layer="91"/>
<pinref part="P+2" gate="VCC" pin="VCC"/>
<wire x1="180.34" y1="139.7" x2="180.34" y2="143.51" width="0.1524" layer="91"/>
<junction x="180.34" y="139.7"/>
<pinref part="T1" gate="T1" pin="G"/>
</segment>
<segment>
<pinref part="R7" gate="R" pin="2"/>
<pinref part="P+4" gate="VCC" pin="VCC"/>
</segment>
</net>
<net name="LV_SDA" class="0">
<segment>
<wire x1="185.42" y1="102.87" x2="180.34" y2="102.87" width="0.1524" layer="91"/>
<wire x1="175.26" y1="102.87" x2="180.34" y2="102.87" width="0.1524" layer="91"/>
<label x="175.26" y="102.87" size="1.27" layer="95" rot="R180" xref="yes"/>
<pinref part="R1" gate="R" pin="1"/>
<junction x="180.34" y="102.87"/>
<pinref part="T3" gate="T1" pin="S"/>
</segment>
<segment>
<wire x1="114.3" y1="142.24" x2="125.73" y2="142.24" width="0.1524" layer="91"/>
<label x="125.73" y="142.24" size="1.27" layer="95" xref="yes"/>
<pinref part="IC2" gate="IC" pin="SDA"/>
</segment>
</net>
<net name="VCCIO" class="0">
<segment>
<pinref part="R2" gate="R" pin="2"/>
<pinref part="VCC1" gate="G$1" pin="VCCIO"/>
<wire x1="199.39" y1="116.84" x2="199.39" y2="113.03" width="0.1524" layer="91"/>
</segment>
<segment>
<pinref part="R3" gate="R" pin="2"/>
<pinref part="VCC2" gate="G$1" pin="VCCIO"/>
<wire x1="199.39" y1="91.44" x2="199.39" y2="87.63" width="0.1524" layer="91"/>
</segment>
<segment>
<wire x1="95.25" y1="90.17" x2="115.57" y2="90.17" width="0.1524" layer="91"/>
<wire x1="115.57" y1="90.17" x2="115.57" y2="97.79" width="0.1524" layer="91"/>
<pinref part="VCC3" gate="G$1" pin="VCCIO"/>
<pinref part="B1" gate="BOARD" pin="VCC"/>
</segment>
<segment>
<pinref part="IC1" gate="A" pin="VI"/>
<pinref part="C1" gate="C" pin="2"/>
<wire x1="82.55" y1="38.1" x2="74.93" y2="38.1" width="0.1524" layer="91"/>
<pinref part="VCC4" gate="G$1" pin="VCCIO"/>
<wire x1="74.93" y1="38.1" x2="74.93" y2="41.91" width="0.1524" layer="91"/>
<junction x="74.93" y="38.1"/>
</segment>
<segment>
<pinref part="R5" gate="R" pin="2"/>
<pinref part="VCC5" gate="G$1" pin="VCCIO"/>
<wire x1="199.39" y1="143.51" x2="199.39" y2="139.7" width="0.1524" layer="91"/>
</segment>
</net>
<net name="LV_SCL" class="0">
<segment>
<wire x1="185.42" y1="77.47" x2="180.34" y2="77.47" width="0.1524" layer="91"/>
<wire x1="175.26" y1="77.47" x2="180.34" y2="77.47" width="0.1524" layer="91"/>
<label x="175.26" y="77.47" size="1.27" layer="95" rot="R180" xref="yes"/>
<pinref part="R4" gate="R" pin="1"/>
<junction x="180.34" y="77.47"/>
<pinref part="T3" gate="T2" pin="S"/>
</segment>
<segment>
<wire x1="114.3" y1="144.78" x2="125.73" y2="144.78" width="0.1524" layer="91"/>
<label x="125.73" y="144.78" size="1.27" layer="95" xref="yes"/>
<pinref part="IC2" gate="IC" pin="SCL"/>
</segment>
</net>
<net name="INT" class="0">
<segment>
<wire x1="95.25" y1="97.79" x2="105.41" y2="97.79" width="0.1524" layer="91"/>
<label x="105.41" y="97.79" size="1.27" layer="95" xref="yes"/>
<pinref part="B1" gate="BOARD" pin="6/MOSI"/>
</segment>
<segment>
<wire x1="205.74" y1="129.54" x2="199.39" y2="129.54" width="0.1524" layer="91"/>
<label x="205.74" y="129.54" size="1.27" layer="95" xref="yes"/>
<pinref part="R5" gate="R" pin="1"/>
<wire x1="199.39" y1="129.54" x2="195.58" y2="129.54" width="0.1524" layer="91"/>
<junction x="199.39" y="129.54"/>
<pinref part="T1" gate="T1" pin="D"/>
</segment>
</net>
<net name="LV_INT" class="0">
<segment>
<wire x1="185.42" y1="129.54" x2="180.34" y2="129.54" width="0.1524" layer="91"/>
<wire x1="175.26" y1="129.54" x2="180.34" y2="129.54" width="0.1524" layer="91"/>
<label x="175.26" y="129.54" size="1.27" layer="95" rot="R180" xref="yes"/>
<pinref part="R6" gate="R" pin="1"/>
<junction x="180.34" y="129.54"/>
<pinref part="T1" gate="T1" pin="S"/>
</segment>
<segment>
<wire x1="114.3" y1="139.7" x2="125.73" y2="139.7" width="0.1524" layer="91"/>
<label x="125.73" y="139.7" size="1.27" layer="95" ratio="13" xref="yes"/>
<pinref part="IC2" gate="IC" pin="INT"/>
</segment>
</net>
<net name="N$1" class="0">
<segment>
<pinref part="IC2" gate="IC" pin="ADDR"/>
<pinref part="R7" gate="R" pin="1"/>
<pinref part="ADDR" gate="J" pin="1"/>
<wire x1="116.84" y1="147.32" x2="114.3" y2="147.32" width="0.1524" layer="91"/>
<junction x="114.3" y="147.32"/>
</segment>
</net>
</nets>
</sheet>
</sheets>
</schematic>
</drawing>
<compatibility>
<note version="6.3" minversion="6.2.2" severity="warning">
Since Version 6.2.2 text objects can contain more than one line,
which will not be processed correctly with this version.
</note>
</compatibility>
</eagle>
